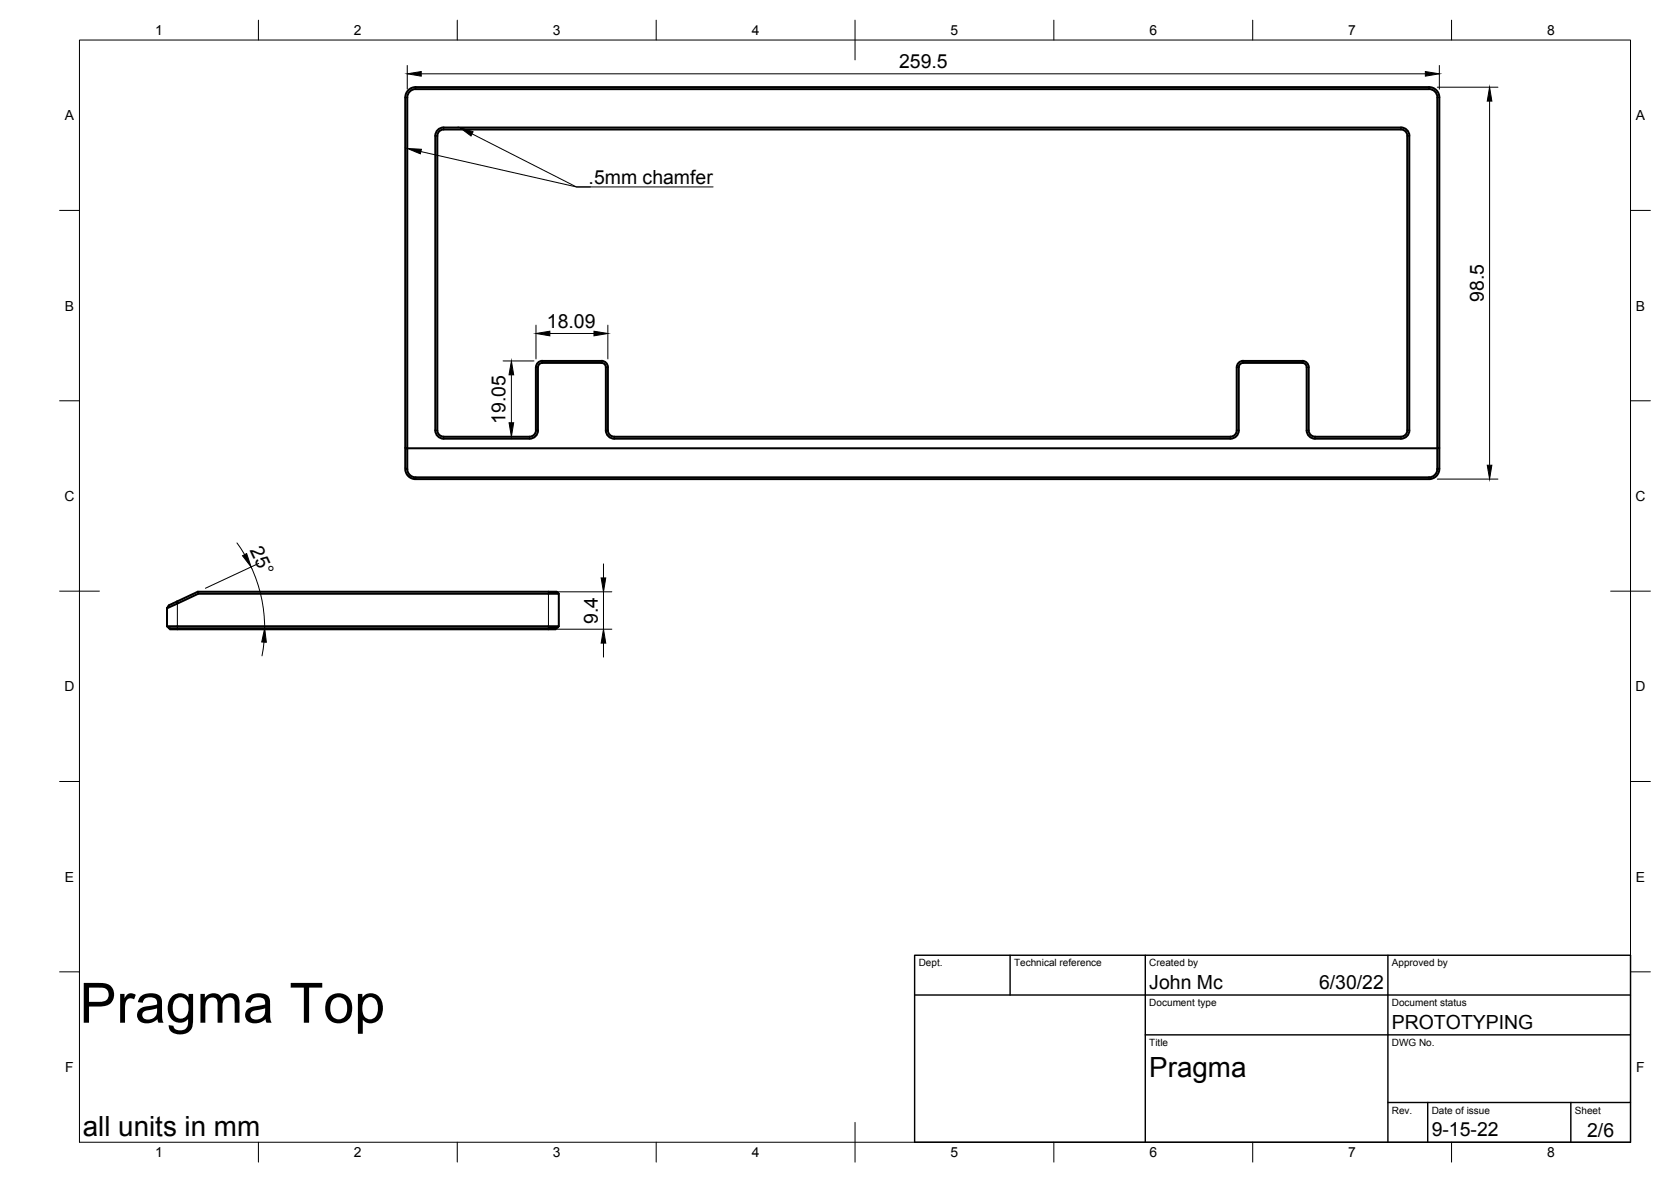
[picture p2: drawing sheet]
<svg xmlns="http://www.w3.org/2000/svg" width="420mm" height="297mm" viewBox="0 0 420 297" stroke-linecap="round" stroke-linejoin="round" font-family="sans-serif">
<!-- layer: Visible -->
<g fill="none" stroke="#000" stroke-width=".51">
<path d="M104.5 21.9h254.8a2.59 2.59 0 0 1 2.6 2.6v93.4l-.5 1.4-1.1 .9-.8 .2h-255.2l-1.1-.3-.7-.6-.6-1.6v-93.4a2.59 2.59 0 0 1 2.6-2.6M104.5 22.4h254.8a2.11 2.11 0 0 1 2.1 2.1M104.5 22.4a2.11 2.11 0 0 0-2.1 2.1v88.2h259v5.3l-.3 .9-.4 .5-.5 .4-.9 .2h-254.8l-1.1-.4-.9-1-.1-5.9-.5-.1M361.4 24.5v88.2l.5-.1M312.6 91.2h14.9a1.09 1.09 0 0 1 1 1.1v15.8a2.11 2.11 0 0 0 2.1 2.1h21.7a2.07 2.07 0 0 0 2.1-2.1v-74a2.11 2.11 0 0 0-2.1-2.1l-240.8 .1a2.07 2.07 0 0 0-2 2v74a2.11 2.11 0 0 0 2.1 2.1h21.6M312.6 90.7h14.9a1.6 1.6 0 0 1 1.6 1.6v15.8a1.63 1.63 0 0 0 1.5 1.7l21.7-.1a1.57 1.57 0 0 0 1.5-1.6l.1-74a1.6 1.6 0 0 0-1.6-1.6h-240.7a1.6 1.6 0 0 0-1.6 1.6v74a1.6 1.6 0 0 0 1.6 1.6l21.6 .1M312.6 91.2a1.09 1.09 0 0 0-1.1 1.1v15.8a2.07 2.07 0 0 1-2.1 2.1h-155a2.11 2.11 0 0 1-2.1-2.1v-15.8a1.09 1.09 0 0 0-1.1-1.1h-14.8a1.09 1.09 0 0 0-1.1 1.1v15.8a2.07 2.07 0 0 1-2.1 2.1M312.6 90.7a1.63 1.63 0 0 0-1.6 1.6v15.8a1.63 1.63 0 0 1-1.6 1.7l-155-.1a1.6 1.6 0 0 1-1.6-1.6v-15.8a1.57 1.57 0 0 0-1.6-1.6h-14.8a1.63 1.63 0 0 0-1.7 1.6l.1 15.8a1.6 1.6 0 0 1-1.6 1.6M42 157.4h98.5l-.5 .5h-97.5zM42 152.8v4.6M42.7 157.9v.2h97.1v-.2M49.7 148.7l-7.2 3.4-.5 .7"/>
<path d="M49.8 149.2l-.1-.5h90.3l.5 .5h-90.7l-7.8 3.6M140.5 149.2v8.2"/>
</g>
<!-- layer: Visible Narrow -->
<g fill="none" stroke="#000" stroke-width=".25">
<path d="M101.9 24.5h.5M104.5 21.9v.5M109.5 34.1h.5M111.5 32.1v.4M352.3 32.1v.4M353.8 34.1h.6M359.3 21.9v.5M361.4 24.5h.5M134.7 92.3h.6M136.4 90.7v.5M151.2 90.7v.5M152.3 92.3h.5"/>
<path d="M311 92.3h.5M312.6 90.7v.5M327.4 90.7v.5M328.5 92.3h.6M101.9 117.8l.5 .2M101.9 117.6l.5 .2M104.5 120v.4M109.5 108.1h.5M111.5 109.8v.4M133.2 109.8v.4M134.7 108.1h.6M152.3 108.1h.5"/>
<path d="M154.4 109.8v.4M309.4 109.8v.4M311 108.1h.5M328.5 108.1h.6M330.6 109.8v.4M352.3 109.8v.4M353.8 108.1h.6M359.3 120v.4M361.9 117.8l-.5 .2M361.9 117.6l-.5 .2M44.4 151.2l.2 .5v6.4M44.6 151.1l.2 .5"/>
<path d="M137.9 148.7v9.4"/>
</g>
<!-- layer: Border -->
<g fill="none" stroke="#000" stroke-width=".25">
<path d="M20 10.1h390v276.9h-390zM65 5.1v5M115 5.1v5M165 5.1v5M215 5.1v10M265 5.1v5M315 5.1v5M365 5.1v5M15 52.9h5M410 52.9h5M15 100.7h5M410 100.7h5"/>
<path d="M15 148.6h10M405 148.6h10M15 196.4h5M410 196.4h5M15 244.2h5M410 244.2h5M65 287v5M115 287v5M165 287v5M215 282.1v9.9M265 287v5M315 287v5"/>
<path d="M365 287v5"/>
</g>
<!-- layer: TitleBlock -->
<path d="M230 240.1h180v46.9h-180zM230 250h180M254 240.1v9.9M288 240.1v46.9M349 240.1v46.9M288 260.1h122M349 277.1h61M359 277.1v9.9M395 277.1v9.9" fill="none" stroke="#000" stroke-width=".36"/>
<!-- layer: Dimensions -->
<g fill="none" stroke="#000" stroke-width=".25">
<path d="M102.4 16.5v5.9M105.9 18.5h252.5M361.9 16.5v5.9M361.4 21.9h15.2M374.5 25.4v91.5M126.5 90.7h7.8M128.6 94.2v12M134.8 81.7v8.5M138.3 83.8h11.1M152.8 81.7v8.5M59.6 136.4l1.9 3M361.4 120.4h15.2"/>
<path d="M63.1 142.5a36.4 36.4 0 0 1 3.4 15.4M65 141.6l-13.4 6.2M140 148.7h13.8M140 158.1h13.8M151.7 141.7v3.5M151.7 148.7v9.4M66.4 161.4l-.5 3.4M151.7 161.6v3.5"/>
</g>
<path d="M102.4 18.5l3.5-.5v1.1zM358.4 18l3.5 .5-3.5 .6zM374.5 21.9l.6 3.5h-1.1zM128.6 90.7l.6 3.5h-1.2zM134.8 83.8l3.5-.6v1.2zM149.4 83.2l3.4 .6-3.4 .6zM128 106.2h1.2l-.6 3.6zM374 116.9h1.1l-.6 3.5zM61 139.7l1-.6 1.1 3.4zM151.2 145.2h1.1l-.6 3.5zM66.5 157.9l.5 3.5-1.2-.1zM151.7 158.1l.6 3.5h-1.1z" fill="#000" stroke="#000" stroke-width=".25"/>
<!-- layer: Annotations -->
<path d="M102.4 37.3l3.6 .2-.3 1.2zM115.6 32.1l3.4 1-.6 1.1z" fill="#000" stroke="#000" stroke-width=".25"/>
<path d="M105.8 38.1l39.1 8.9h3.5M118.7 33.6l26.2 13.4h34.4" fill="none" stroke="#000" stroke-width=".25"/>
<text font-size="14" x="20" y="257">Pragma Top</text>
<g font-size="7">
<text x="289" y="270.6">Pragma</text>
<text x="20.8" y="285.4">all units in mm</text>
</g>
<g font-size="4.9">
<text x="226.1" y="17.1">259.5</text>
<text x="148" y="46.3">.5mm chamfer</text>
<text x="373.1" y="75.9" transform="rotate(-90 373.1 75.9)">98.5</text>
<text x="137.5" y="82.3">18.09</text>
<text x="127.1" y="106.5" transform="rotate(-90 127.1 106.5)">19.05</text>
<text x="62.7" y="138.2" transform="rotate(64 62.7 138.2)">25°</text>
<text x="150.3" y="156.8" transform="rotate(-90 150.3 156.8)">9.4</text>
<text x="289" y="248.5">John Mc</text>
<text x="331.7" y="248.5">6/30/22</text>
<text x="350" y="258.6">PROTOTYPING</text>
<text x="360" y="285.5">9-15-22</text>
<text x="399.1" y="285.7">2/6</text>
</g>
<g font-size="3.5">
<text x="39" y="8.8">1</text>
<text x="89" y="8.8">2</text>
<text x="139" y="8.8">3</text>
<text x="189" y="8.8">4</text>
<text x="239" y="8.8">5</text>
<text x="289" y="8.8">6</text>
<text x="339" y="8.8">7</text>
<text x="389" y="8.8">8</text>
<text x="16.3" y="30.2">A</text>
<text x="411.3" y="30.2">A</text>
<text x="16.3" y="78">B</text>
<text x="411.3" y="78">B</text>
<text x="16.2" y="125.9">C</text>
<text x="411.2" y="125.9">C</text>
<text x="16.2" y="173.7">D</text>
<text x="411.2" y="173.7">D</text>
<text x="16.3" y="221.6">E</text>
<text x="411.3" y="221.6">E</text>
<text x="16.4" y="269.4">F</text>
<text x="411.4" y="269.4">F</text>
<text x="39" y="290.8">1</text>
<text x="89" y="290.8">2</text>
<text x="139" y="290.8">3</text>
<text x="189" y="290.8">4</text>
<text x="239" y="290.8">5</text>
<text x="289" y="290.8">6</text>
<text x="339" y="290.8">7</text>
<text x="389" y="290.8">8</text>
</g>
<g font-size="2.5">
<text x="231" y="242.9">Dept.</text>
<text x="255" y="242.9">Technical reference</text>
<text x="289" y="242.9">Created by</text>
<text x="350" y="242.9">Approved by</text>
<text x="289" y="252.8">Document type</text>
<text x="350" y="252.8">Document status</text>
<text x="289" y="262.9">Title</text>
<text x="350" y="262.9">DWG No.</text>
<text x="350" y="279.9">Rev.</text>
<text x="360" y="279.9">Date of issue</text>
<text x="396" y="279.9">Sheet</text>
</g>
</svg>
